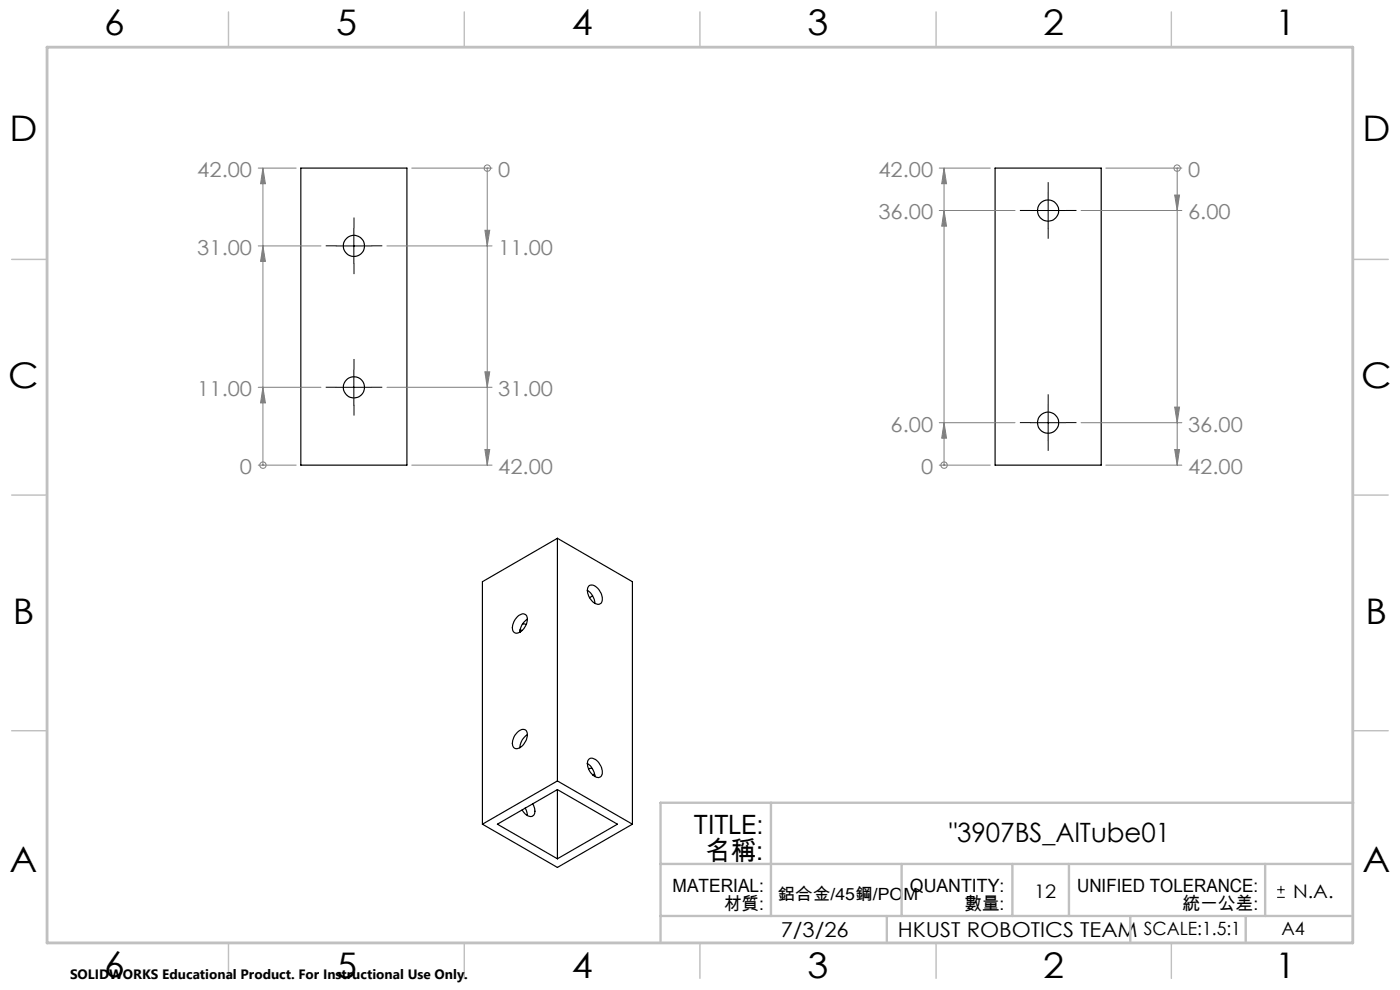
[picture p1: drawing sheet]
<svg xmlns="http://www.w3.org/2000/svg" width="297mm" height="210mm" viewBox="0 0 297 210" stroke-linecap="round" stroke-linejoin="round" font-family="sans-serif">
<g fill="none" stroke="#000" stroke-width=".25">
<path d="M63.8 35.7h22.5v63h-22.5zM211.1 35.7h22.5v63h-22.5zM118.3 114.2v51.5M118.3 114.2l15.9 9.2v51.4M118.3 114.2l-16 9.2v51.4M109.7 130.9a1.37 1.37 0 0 1 1.9-.4 2.94 2.94 0 0 1-2.1 3.8 1.33 1.33 0 0 1-.6-2zM110.3 133.8v.2M110.3 133.5l.4 .3M110.8 132.4l.9 .1M111.9 131.3a3.6 3.6 0 0 0-1.6 2.8M124.6 125.2a3.4 3.4 0 0 1 1.6 2.8M124.9 124.3a1.46 1.46 0 0 1 2.1 .7 2.27 2.27 0 0 1 .4 3 1.75 1.75 0 0 1-2.2-1 2.46 2.46 0 0 1-.3-2.7z"/>
<path d="M125.7 126.4l-.6 .4M109.7 155.4a1.15 1.15 0 0 1 1-.7 1.15 1.15 0 0 1 1.1 .7 3.1 3.1 0 0 1-2.3 3.4 1.31 1.31 0 0 1-.6-2l.2-.6zM111.9 155.8a3.4 3.4 0 0 0-1.6 2.8M102.3 174.8l16 9.2 15.9-9.2M111.4 171.4l.3 .7 .2 .9M113 170.5a1.86 1.86 0 0 1-.1 2.7 2.12 2.12 0 0 1-2.1-1.4M118.3 167.5v14.7M118.3 165.7l15.9 9.1M118.3 167.5l12.7 7.3-12.7 7.4M118.3 167.5l-12.8 7.3 12.8 7.4M118.3 165.7l-16 9.1M124.6 162a3.5 3.5 0 0 1 1.6 2.7"/>
<path d="M124.9 161.1a1.47 1.47 0 0 1 2.1 .6 2.32 2.32 0 0 1 .4 3.1 1.97 1.97 0 0 1-2.4-1.3 2.38 2.38 0 0 1-.1-2.4zM125.7 163l-.9 .1M126.1 164.1l-.3 .3M126.2 164.4l-.1 .3"/>
<circle cx="75.1" cy="52.2" r="2.24"/>
<circle cx="222.4" cy="44.7" r="2.26"/>
<circle cx="75.1" cy="82.2" r="2.25"/>
<circle cx="222.3" cy="89.7" r="2.25"/>
</g>
<path d="M71.3 52.2h7.5M75.1 48.4v7.5M218.6 44.7h7.5M222.4 40.9v7.5M75.1 78.4v7.5M71.3 82.2h7.5M218.6 89.7h7.5M222.4 85.9v7.5M270.9 190.4h1.7M270.9 188.7h1.7M271.7 187.9v1.6" fill="none" stroke="#000" stroke-width=".21"/>
<g fill="none" stroke="#808080" stroke-width=".21">
<path d="M54.8 35.7h8M55.8 35.7l.5 3.3h-1zM55.8 35.7v63M87.3 35.7h17.1M103.4 35.7h.1M103.4 35.7v63M199.2 35.7h10.9M200.3 35.7l.5 3.3h-1zM200.3 35.7v63M234.6 35.7h16.1M249.7 35.7h.1M249.7 35.7v63"/>
<path d="M54.8 52.2h13.3M55.8 52.2l.5 3.2h-1zM82.1 52.2h22.3M102.9 48.9h1l-.5 3.3zM199.2 44.7h16.1M200.3 44.7l.5 3.3h-1zM229.3 44.7h21.4M249.2 41.4h1l-.5 3.3zM102.9 78.9h1l-.5 3.3zM54.8 98.7h8M54.8 82.2h13.3M55.8 82.2l.5 3.3h-1z"/>
<path d="M55.8 98.7h.1M82.1 82.2h22.3M87.3 98.7h17.1M102.9 95.3h1l-.5 3.4zM199.2 98.7h10.9M199.2 89.7h16.1M200.3 89.7l.5 3.2h-1zM200.3 98.7h.1M229.3 89.7h21.4M234.6 98.7h16.1M249.2 86.4h1l-.5 3.3zM249.2 95.3h1l-.5 3.4z"/>
<circle cx="103.4" cy="35.7" r=".68"/>
<circle cx="249.7" cy="35.7" r=".68"/>
<circle cx="55.8" cy="98.7" r=".69"/>
<circle cx="200.3" cy="98.7" r=".68"/>
</g>
<g fill="none" stroke="#000" stroke-width=".21" stroke-dasharray="15.2 1.3 1.3 1.3" stroke-linecap="butt">
<path d="M71.3 52.1h-2.2M75.1 48.4v-2.3M75.1 55.9v2.2M78.8 52.1h2.3M218.6 44.6h-2.2M222.4 40.9v-2.3M222.4 48.4v2.2M226.1 44.6h2.3M75.1 78.4v-2.3M71.3 82.1h-2.2M75.1 85.9v2.2M78.8 82.1h2.3"/>
<path d="M218.6 89.6h-2.2M222.4 85.9v-2.3M222.4 93.4v2.2M226.1 89.6h2.3"/>
</g>
<path d="M287 55h7.5M287 144.8v55.2h-187.2" fill="none" stroke="#c0c0c0" stroke-width=".21"/>
<path d="M163.5 170.3v24M287.1 170.3h-147v29.7M140.1 194.3h146.5M140.1 183.3h146.9M188.1 194.3v5.7M191.3 183.3v11M214.8 183.3v11M226.8 183.3v11M239.8 194.3v5.7M264.3 194.3v5.7M268.4 183.3v11" fill="none" stroke="#c0c0c0" stroke-width=".5"/>
<g fill="none" stroke="#c0c0c0" stroke-width=".3">
<path d="M48.5 2.5v7.5M98.5 2.5v7.5M148.5 2.5v7.5M198.6 2.5v7.5M248.5 2.5v7.5M2.5 55h7.5M287 55h7.5M2.5 105h7.5M287 105h7.5M2.5 155h7.5M287 155h7.5M48.5 200v7.5"/>
<path d="M98.5 200v7.5M148.5 200v7.5M198.6 200v7.5M248.5 200v7.5"/>
</g>
<path d="M10 10h277v190h-277z" fill="none" stroke="#c0c0c0" stroke-width=".6"/>
<path d="M55.8 82.2l.5 3.3h-1zM55.8 52.2l.5 3.2h-1zM55.8 35.7l.5 3.3h-1zM102.9 48.9h1l-.5 3.3zM102.9 78.9h1l-.5 3.3zM102.9 95.3h1l-.5 3.4zM200.3 89.7l.5 3.2h-1zM200.3 44.7l.5 3.3h-1zM200.3 35.7l.5 3.3h-1zM249.2 41.4h1l-.5 3.3zM249.2 86.4h1l-.5 3.3zM249.2 95.3h1l-.5 3.4z" fill="#808080"/>
<g font-size="7.5">
<text x="22.1" y="7.3">6</text>
<text x="71.3" y="7.4">5</text>
<text x="121.3" y="7.4">4</text>
<text x="171.3" y="7.4">3</text>
<text x="221.3" y="7.4">2</text>
<text x="270.5" y="7.4">1</text>
<text x="2" y="29.9">D</text>
<text x="289" y="29.9">D</text>
<text x="1.8" y="82.4">C</text>
<text x="288.8" y="82.4">C</text>
<text x="2.7" y="132.4">B</text>
<text x="289.7" y="132.4">B</text>
<text x="2" y="184.9">A</text>
<text x="289" y="184.9">A</text>
<text x="22.1" y="207.3">6</text>
<text x="71.3" y="207.4">5</text>
<text x="121.3" y="207.4">4</text>
<text x="171.3" y="207.4">3</text>
<text x="221.3" y="207.4">2</text>
<text x="270.5" y="207.4">1</text>
</g>
<g font-size="5.6">
<text x="147.2" y="176.9">TITLE:</text>
<text x="201.3" y="178.6">&quot;3907BS_AlTube01</text>
<text x="149.6" y="182.5">名稱:</text>
</g>
<g font-size="4.4" fill="#808080">
<text x="41.9" y="37.6">42.00</text>
<text x="105.7" y="37.6">0</text>
<text x="186.3" y="37.6">42.00</text>
<text x="252" y="37.6">0</text>
<text x="186.3" y="46.6">36.00</text>
<text x="252" y="46.6">6.00</text>
<text x="41.9" y="54.1">31.00</text>
<text x="105.7" y="54.1">11.00</text>
<text x="41.9" y="84.1">11.00</text>
<text x="105.7" y="84.1">31.00</text>
<text x="188.9" y="91.6">6.00</text>
<text x="252" y="91.6">36.00</text>
<text x="50.9" y="100.6">0</text>
<text x="105.7" y="100.6">42.00</text>
<text x="195.4" y="100.6">0</text>
<text x="252" y="100.6">42.00</text>
</g>
<g font-size="4.4">
<text x="165.6" y="198.7">7/3/26</text>
<text x="190.5" y="198.7">HKUST ROBOTICS TEAM</text>
</g>
<g font-size="4">
<text x="219.4" y="190.5">12</text>
<text x="274.3" y="190.5">N.A.</text>
</g>
<g font-size="3.9">
<text x="142.7" y="189.2">MATERIAL:</text>
<text x="193" y="189.2">QUANTITY:</text>
<text x="228.5" y="189.2">UNIFIED TOLERANCE:</text>
<text x="153.6" y="193.1">材質:</text>
<text x="204.6" y="193.1">數量:</text>
<text x="250.8" y="193.1">統一公差:</text>
<text x="242.6" y="198.4">SCALE:1.5:1</text>
<text x="271.9" y="198.4">A4</text>
</g>
<text font-size="3.6" x="164.9" y="190.8">鋁合金/45鋼/POM</text>
<text font-size="2.9" x="14.9" y="207.6">SOLIDWORKS Educational Product. For Instructional Use Only.</text>
</svg>
